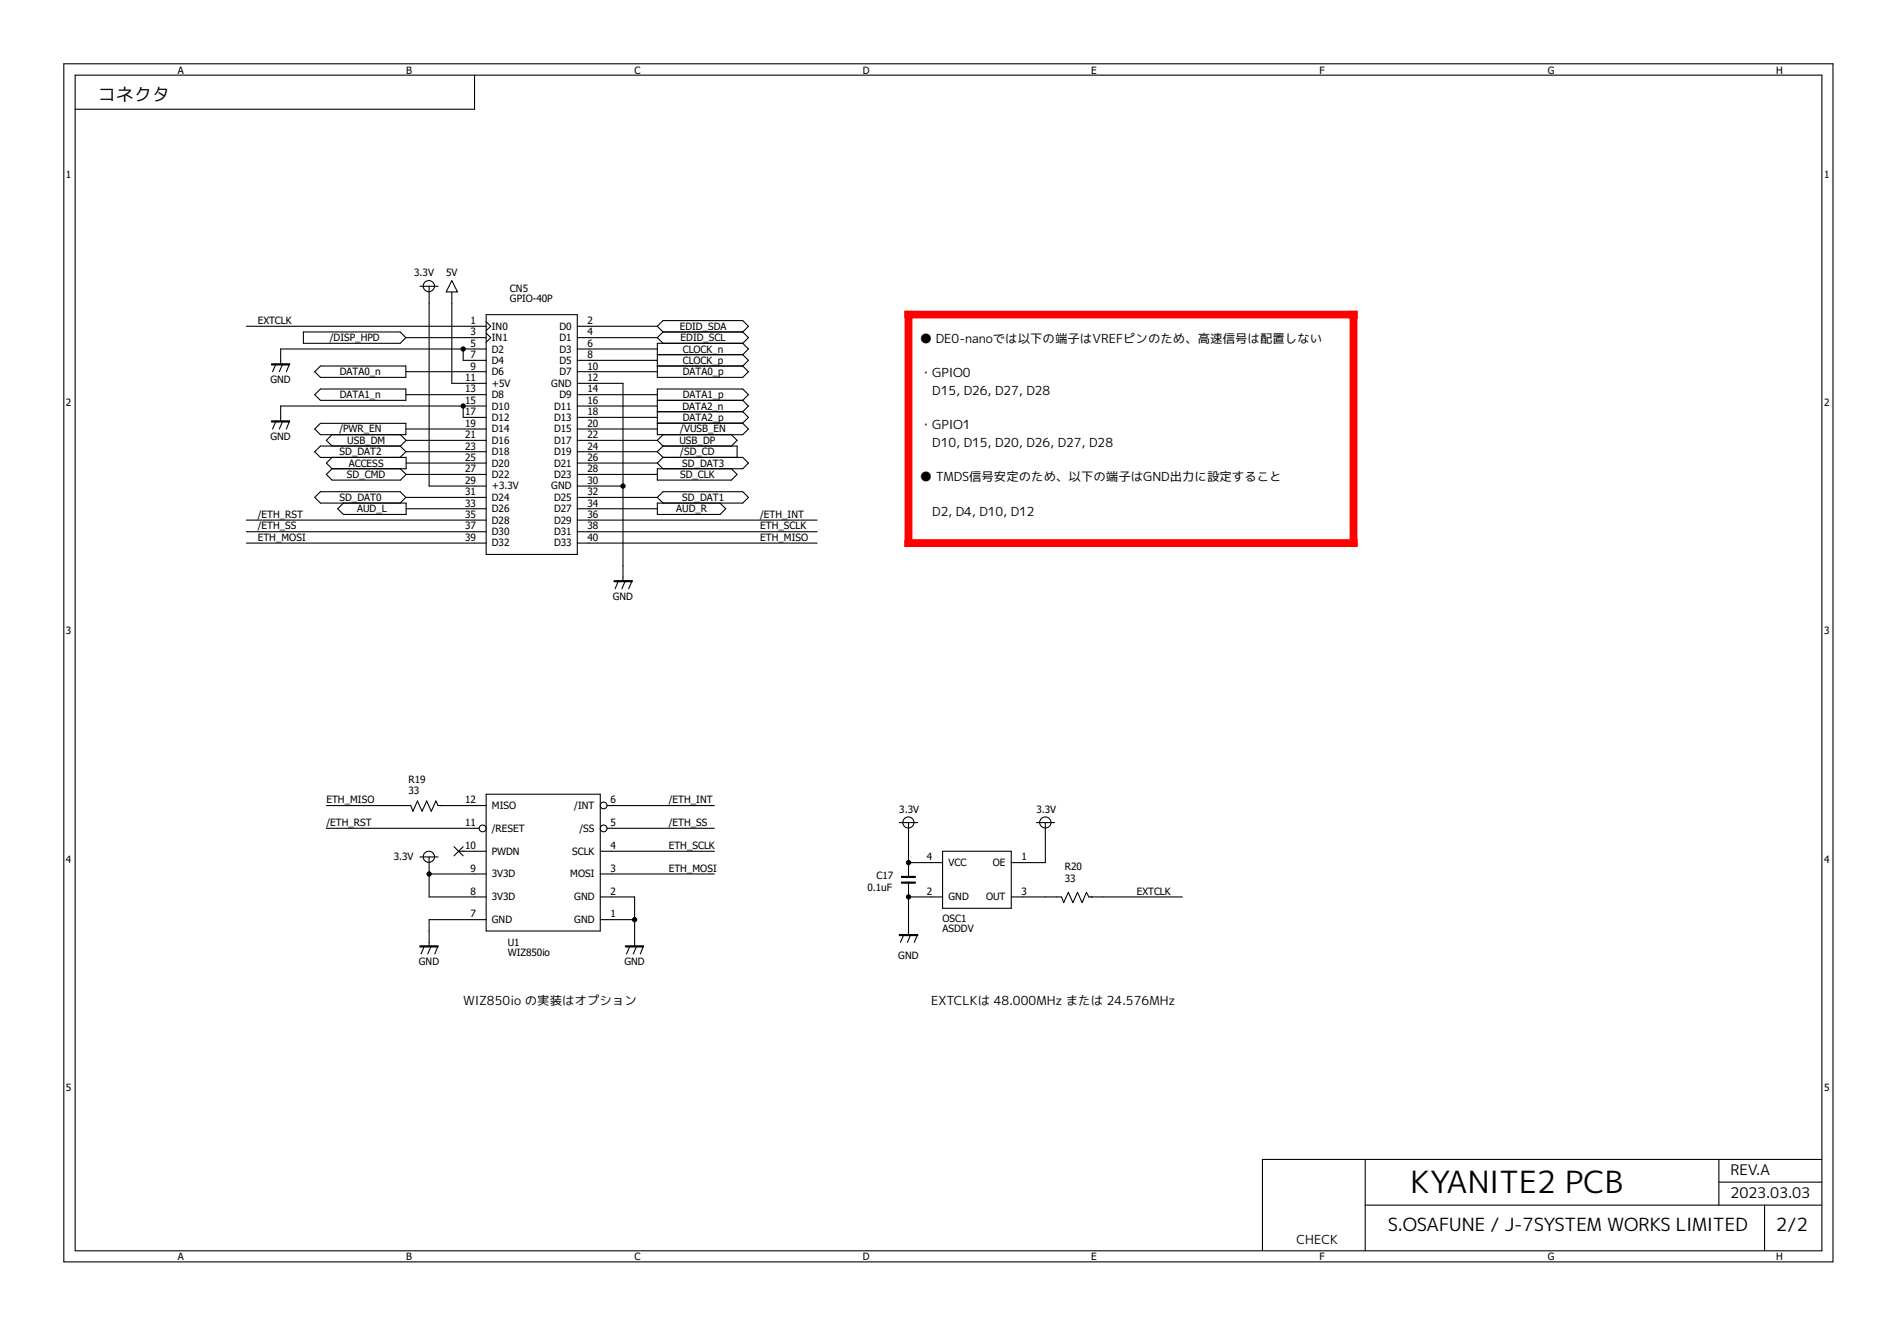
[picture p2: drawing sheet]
<svg xmlns="http://www.w3.org/2000/svg" width="297mm" height="210mm" viewBox="0 0 297 210" stroke-linecap="round" stroke-linejoin="round" font-family="sans-serif">
<g fill="none" stroke="#000" stroke-width=".17">
<path d="M10 10h277v187.6h-277zM11.8 11.8h273.4v184.1h-273.4zM74.3 11.8v5.3h-62.5M38.6 51.1h37.5M43.2 57l-.5 1.2M44.3 57l-.6 1.2M45.3 57l-.5 1.2M47.5 52h15.2l.8 .9-.8 .9h-15.2zM49.3 58.2l.9-.9h13.3v1.8h-13.3zM63.6 52.9h12.5M63.6 58.2h12.5M65.7 44.8h2.9"/>
<path d="M67.2 44.8v31.3h8.9M70.7 43.9l.9 1.8h-1.8zM70.7 45.7v14.3h5.4M72.5 54.7v1.7h3.6M76.1 54.7h-32.2v2.3M76.1 50.4l.7 .7-.7 .7M76.1 52.2l.7 .7-.7 .7M76.1 49.3h14.3v37.5h-14.3zM90.4 51.1h12.5M90.4 52.9h12.5M90.4 54.7h12.5M90.4 56.4h12.5"/>
<path d="M90.4 58.2h12.5M102.9 51.1l.9-.9h12.5l.9 .9-.9 .9M102.9 51.1l.9 .9M102.9 55.5h13.4M102.9 57.3h13.4M102.9 52.9l.9 .9M103.8 52h12.5M103.8 52l-.9 .9M116.3 53.8h-13.4v5.3h13.4l.9-.9-.9-.9M116.3 55.5l.9 .9-.9 .9M116.3 52l.9 .9-.9 .9M116.3 53.8l.9 .9-.9 .8"/>
<path d="M43.2 65.9l-.5 1.3M44.3 65.9l-.6 1.3M45.3 65.9l-.5 1.3M49.3 67.2l.9-.9h13.3v1.8h-13.3zM50.2 60.9h13.3v1.8h-13.3l-.9-.9zM52 73.4l-.9 .9 .9 .9h10.7l.9-.9M52 68.1l-.9 .9 .9 .8M52 71.6l-.9 .9 .9 .9M53.8 78.8l-.9 .9 .9 .9h9.8v-1.8h-13.4l-.9-.9 .9-.9h12.5l.8 .9-.8 .9M62.7 69.8l.8 .9-.8 .9M62.7 68.1l.9 .9M62.7 73.4l.9 .9"/>
<path d="M63.6 61.8h12.5M63.6 67.2h12.5M63.6 69h12.5M63.6 70.7h12.5M63.6 72.5h12.5M63.6 74.3h12.5M63.6 77.9h12.5M63.6 79.7h12.5M63.6 69l-.9 .8h-12.5l-.9 .9 .9 .9h13.4v1.8h-11.6M72.5 63.6v1.8h3.6M76.1 63.6h-32.2v2.3M90.4 60h7.1v30.9"/>
<path d="M90.4 61.8h12.5M90.4 63.6h12.5M90.4 65.4h12.5M90.4 76.1h7.1M90.4 67.2h12.5M90.4 69h12.5M90.4 70.7h12.5M90.4 72.5h12.5M90.4 74.3h12.5M90.4 77.9h12.5M90.4 79.7h12.5M102.9 66.3h13.4l.9 .9-.9 .9h-13.4z"/>
<path d="M102.9 69l.9 .8M102.9 77.9l.9-.9h12.5l.9 .9-.9 .9h-13.4v1.8h9.8l.9-.9-.9-.9M102.9 72.5l.9 .9M102.9 70.7l.9 .9M102.9 77.9l.9 .9M102.9 62.7h13.4M102.9 64.5h13.4M103.8 68.1l-.9 .9M103.8 69.8h11.6v1.8M103.8 71.6h12.5l.9 .9-.9 .9h-13.4v1.8h11.6l.9-.9-.9-.9M103.8 71.6l-.9 .9M103.8 69.8l-.9 .9"/>
<path d="M114.5 68.1l.9 .9-.9 .8M116.3 62.7l.9-.9-.9-.9h-13.4v5.4h13.4l.9-.9-.9-.9M116.3 62.7l.9 .9-.9 .9M38.6 81.4h37.5M38.6 83.3h37.5M38.6 85h37.5M90.4 81.4h37.5M90.4 83.3h37.5M90.4 85h37.5M96.8 90.9l-.5 1.3M97.9 90.9l-.5 1.3M99 90.9l-.6 1.3"/>
<path d="M51.1 126.2h13.2l.3 .8 .8-1.6 .7 1.6 .7-1.6 .7 1.6 .7-1.6 .4 .8h7.5M51.1 129.7h23.9M65.7 134.2h2.9M67.2 134.2v6.3h8.9M67.2 136.9h8.9M71.1 132.6l1.4 1.4M71.8 133.3h4.3M72.5 132.6l-1.4 1.4M76.1 124.4h17.9v21.4h-17.9zM94 136.9h17.8M94 133.3h17.8M95 126.2h16.8"/>
<path d="M95 129.7h16.8M140.8 128.8h2.9M142.2 128.8v8.4M142.2 138.1v8.2M142.2 135.1h5.4M147.6 133.3h10.7v8.9h-10.7zM162.3 128.8h2.8M163.7 128.8v6.3h-5.4M66.5 148.1l-.6 1.3M67.5 148.1l-.5 1.3M68.6 148.1l-.5 1.3M76.1 144h-8.9v4.1"/>
<path d="M94 140.5h5.4v7.6M94 144h5.4M98.6 148.1l-.5 1.3M99.7 148.1l-.6 1.3M100.8 148.1l-.6 1.3M141.5 146.3l-.5 1.3M142.2 140.5h5.4M142.6 146.3l-.5 1.3M143.7 146.3l-.6 1.3M158.3 140.5h7.9l.3 .9 .8-1.7 .7 1.7 .7-1.7 .7 1.7 .7-1.7 .4 .8h14.6M213.7 181.6v14.2M213.7 188.7h71.5"/>
<path d="M269.1 181.6v7.1M269.1 185.1h16.1M276.3 188.7v7.1M285.2 181.6h-87.5v14.2"/>
<circle cx="67.1" cy="44.8" r=".88"/>
<circle cx="67.1" cy="134.2" r=".88"/>
<circle cx="75.6" cy="129.7" r=".54"/>
<circle cx="94.5" cy="126.1" r=".53"/>
<circle cx="94.5" cy="129.7" r=".53"/>
<circle cx="142.2" cy="128.8" r=".87"/>
<circle cx="163.7" cy="128.8" r=".88"/>
</g>
<path d="M142.2 49.3h69.7v35.7h-69.7z" fill="none" stroke="#f00" stroke-width="1.2"/>
<path d="M42.5 57h2.8v.2h-2.8zM42.5 65.9h2.8v.2h-2.8zM96.1 90.9h2.9v.2h-2.9zM141.1 137.2h2.2v.2h-2.2zM141.1 138.1h2.2v.2h-2.2zM65.7 148.1h2.9v.2h-2.9zM97.9 148.1h2.9v.2h-2.9zM140.8 146.3h2.9v.2h-2.9z" fill="#000" stroke="#000" stroke-width=".17"/>
<g fill="#000" stroke="#000" stroke-width=".16">
<circle cx="72.5" cy="54.7" r=".34"/>
<circle cx="72.5" cy="63.6" r=".34"/>
<circle cx="97.5" cy="76.1" r=".34"/>
<circle cx="67.2" cy="136.9" r=".34"/>
<circle cx="142.2" cy="135.1" r=".34"/>
<circle cx="99.4" cy="144" r=".34"/>
<circle cx="142.2" cy="140.5" r=".34"/>
</g>
<text font-size="4.8" x="220.9" y="186.9">KYANITE2 PCB</text>
<g font-size="2.8">
<text x="15.3" y="15.9">コネクタ</text>
<text x="217.3" y="192.8">S.OSAFUNE / J-7SYSTEM WORKS LIMITED</text>
<text x="278.1" y="192.8">2/2</text>
</g>
<g font-size="2.3">
<text x="270.9" y="184.1">REV.A</text>
<text x="270.9" y="187.7">2023.03.03</text>
</g>
<g font-size="1.9">
<text x="144" y="53.7">● DE0-nanoでは以下の端子はVREFピンのため、高速信号は配置しない</text>
<text x="144" y="59.1">・GPIO0</text>
<text x="146" y="61.8">D15, D26, D27, D28</text>
<text x="144" y="67.2">・GPIO1</text>
<text x="146" y="69.9">D10, D15, D20, D26, D27, D28</text>
<text x="144" y="75.4">● TMDS信号安定のため、以下の端子はGND出力に設定すること</text>
<text x="146" y="80.8">D2, D4, D10, D12</text>
<text x="72.5" y="157.4">WIZ850io の実装はオプション</text>
<text x="145.8" y="157.4">EXTCLKは 48.000MHz または 24.576MHz</text>
<text x="203" y="194.9">CHECK</text>
</g>
<g font-size="1.6">
<text x="27.9" y="11.6">A</text>
<text x="63.6" y="11.6">B</text>
<text x="99.4" y="11.6">C</text>
<text x="135.1" y="11.6">D</text>
<text x="170.8" y="11.6">E</text>
<text x="206.6" y="11.6">F</text>
<text x="242.3" y="11.6">G</text>
<text x="278.1" y="11.6">H</text>
<text x="10.3" y="27.9">1</text>
<text x="285.6" y="27.9">1</text>
<text x="64.9" y="43.2">3.3V</text>
<text x="69.8" y="43.2">5V</text>
<text x="79.8" y="47.3">GPIO-40P</text>
<text x="79.8" y="45.7">CN5</text>
<text x="40.3" y="50.7">EXTCLK</text>
<text x="51.6" y="53.4">/DISP_HPD</text>
<text x="73.7" y="50.7">1</text>
<text x="73.7" y="52.5">3</text>
<text x="77" y="51.6">IN0</text>
<text x="77" y="53.4">IN1</text>
<text x="87.6" y="51.6">D0</text>
<text x="87.6" y="53.4">D1</text>
<text x="92" y="50.7">2</text>
<text x="92" y="52.5">4</text>
<text x="106.4" y="51.6">EDID_SDA</text>
<text x="106.6" y="53.4">EDID_SCL</text>
<text x="53.2" y="58.8">DATA0_n</text>
<text x="72.8" y="59.6">11</text>
<text x="73.7" y="54.3">5</text>
<text x="73.7" y="56.1">7</text>
<text x="73.7" y="57.9">9</text>
<text x="77" y="55.2">D2</text>
<text x="77" y="57">D4</text>
<text x="77" y="58.8">D6</text>
<text x="87.6" y="55.2">D3</text>
<text x="87.6" y="57">D5</text>
<text x="87.6" y="58.8">D7</text>
<text x="92" y="59.6">12</text>
<text x="92" y="54.3">6</text>
<text x="92" y="56.1">8</text>
<text x="92" y="57.9">10</text>
<text x="106.9" y="57">CLOCK_p</text>
<text x="106.9" y="58.8">DATA0_p</text>
<text x="106.9" y="55.2">CLOCK_n</text>
<text x="10.3" y="63.6">2</text>
<text x="42.3" y="60">GND</text>
<text x="53.2" y="62.4">DATA1_n</text>
<text x="72.8" y="61.4">13</text>
<text x="72.8" y="63.2">15</text>
<text x="72.8" y="65">17</text>
<text x="77" y="62.4">D8</text>
<text x="77" y="64.1">D10</text>
<text x="77" y="65.9">D12</text>
<text x="77" y="60.5">+5V</text>
<text x="86.3" y="60.5">GND</text>
<text x="86.7" y="64.1">D11</text>
<text x="86.7" y="65.9">D13</text>
<text x="87.6" y="62.4">D9</text>
<text x="92" y="61.4">14</text>
<text x="92" y="63.2">16</text>
<text x="92" y="65">18</text>
<text x="106.8" y="64.1">DATA2_n</text>
<text x="106.9" y="62.4">DATA1_p</text>
<text x="106.9" y="65.9">DATA2_p</text>
<text x="285.6" y="63.6">2</text>
<text x="42.3" y="69">GND</text>
<text x="53.1" y="67.7">/PWR_EN</text>
<text x="53.2" y="71.3">SD_DAT2</text>
<text x="54.4" y="69.5">USB_DM</text>
<text x="72.8" y="66.8">19</text>
<text x="72.8" y="68.6">21</text>
<text x="72.8" y="70.4">23</text>
<text x="77" y="67.7">D14</text>
<text x="77" y="69.5">D16</text>
<text x="77" y="71.3">D18</text>
<text x="86.7" y="67.7">D15</text>
<text x="86.7" y="69.5">D17</text>
<text x="86.7" y="71.3">D19</text>
<text x="92" y="66.8">20</text>
<text x="92" y="68.6">22</text>
<text x="92" y="70.4">24</text>
<text x="106.4" y="69.5">USB_DP</text>
<text x="106.5" y="67.7">/VUSB_EN</text>
<text x="106.5" y="71.3">/SD_CD</text>
<text x="54.3" y="74.8">SD_CMD</text>
<text x="54.6" y="73.1">ACCESS</text>
<text x="72.8" y="75.7">29</text>
<text x="72.8" y="72.2">25</text>
<text x="72.8" y="74">27</text>
<text x="72.8" y="77.5">31</text>
<text x="77" y="76.6">+3.3V</text>
<text x="77" y="73.1">D20</text>
<text x="77" y="74.8">D22</text>
<text x="86.3" y="76.6">GND</text>
<text x="86.7" y="73.1">D21</text>
<text x="86.7" y="74.8">D23</text>
<text x="92" y="75.7">30</text>
<text x="92" y="72.2">26</text>
<text x="92" y="74">28</text>
<text x="92" y="77.5">32</text>
<text x="106.5" y="74.8">SD_CLK</text>
<text x="106.8" y="73.1">SD_DAT3</text>
<text x="40.3" y="81.1">/ETH_RST</text>
<text x="40.3" y="82.9">/ETH_SS</text>
<text x="53.2" y="78.4">SD_DAT0</text>
<text x="55.9" y="80.2">AUD_L</text>
<text x="72.8" y="79.3">33</text>
<text x="72.8" y="81.1">35</text>
<text x="72.8" y="82.9">37</text>
<text x="77" y="78.4">D24</text>
<text x="77" y="80.2">D26</text>
<text x="77" y="82">D28</text>
<text x="77" y="83.8">D30</text>
<text x="86.7" y="78.4">D25</text>
<text x="86.7" y="80.2">D27</text>
<text x="86.7" y="82">D29</text>
<text x="86.7" y="83.8">D31</text>
<text x="92" y="79.3">34</text>
<text x="92" y="81.1">36</text>
<text x="92" y="82.9">38</text>
<text x="105.9" y="80.2">AUD_R</text>
<text x="106.8" y="78.4">SD_DAT1</text>
<text x="119" y="81.1">/ETH_INT</text>
<text x="119" y="82.9">ETH_SCLK</text>
<text x="40.3" y="84.7">ETH_MOSI</text>
<text x="72.8" y="84.7">39</text>
<text x="77" y="85.6">D32</text>
<text x="86.7" y="85.6">D33</text>
<text x="92" y="84.7">40</text>
<text x="119" y="84.7">ETH_MISO</text>
<text x="95.9" y="94">GND</text>
<text x="10.3" y="99.4">3</text>
<text x="285.6" y="99.4">3</text>
<text x="51.1" y="125.8">ETH_MISO</text>
<text x="64" y="124.4">33</text>
<text x="64" y="122.6">R19</text>
<text x="72.8" y="125.8">12</text>
<text x="95.6" y="125.8">6</text>
<text x="104.7" y="125.8">/ETH_INT</text>
<text x="51.1" y="129.4">/ETH_RST</text>
<text x="72.8" y="129.4">11</text>
<text x="77" y="126.7">MISO</text>
<text x="77" y="130.3">/RESET</text>
<text x="89.9" y="126.7">/INT</text>
<text x="90.7" y="130.3">/SS</text>
<text x="95.6" y="129.4">5</text>
<text x="104.7" y="129.4">/ETH_SS</text>
<text x="140.8" y="127.4">3.3V</text>
<text x="162.3" y="127.4">3.3V</text>
<text x="10.3" y="135.1">4</text>
<text x="61.6" y="134.7">3.3V</text>
<text x="72.8" y="132.9">10</text>
<text x="73.7" y="136.5">9</text>
<text x="77" y="137.4">3V3D</text>
<text x="77" y="133.8">PWDN</text>
<text x="89.3" y="137.4">MOSI</text>
<text x="89.6" y="133.8">SCLK</text>
<text x="95.6" y="136.5">3</text>
<text x="95.6" y="132.9">4</text>
<text x="104.7" y="136.5">ETH_MOSI</text>
<text x="104.7" y="132.9">ETH_SCLK</text>
<text x="137.2" y="137.6">C17</text>
<text x="145.1" y="134.7">4</text>
<text x="148.5" y="135.6">VCC</text>
<text x="155.4" y="135.6">OE</text>
<text x="159.9" y="134.7">1</text>
<text x="166.7" y="136.3">R20</text>
<text x="285.6" y="135.1">4</text>
<text x="73.7" y="143.7">7</text>
<text x="73.7" y="140.1">8</text>
<text x="77" y="141">3V3D</text>
<text x="89.9" y="141">GND</text>
<text x="95.6" y="143.7">1</text>
<text x="95.6" y="140.1">2</text>
<text x="135.8" y="139.5">0.1uF</text>
<text x="145.1" y="140.1">2</text>
<text x="148.5" y="141">GND</text>
<text x="154.4" y="141">OUT</text>
<text x="159.9" y="140.1">3</text>
<text x="166.7" y="138.1">33</text>
<text x="178" y="140.1">EXTCLK</text>
<text x="77" y="144.6">GND</text>
<text x="79.5" y="149.7">WIZ850io</text>
<text x="79.5" y="148.1">U1</text>
<text x="89.9" y="144.6">GND</text>
<text x="147.6" y="146">ASDDV</text>
<text x="147.6" y="144.4">OSC1</text>
<text x="65.6" y="151.2">GND</text>
<text x="97.7" y="151.2">GND</text>
<text x="140.6" y="150.1">GND</text>
<text x="10.3" y="170.8">5</text>
<text x="285.6" y="170.8">5</text>
<text x="27.9" y="197.3">A</text>
<text x="63.6" y="197.3">B</text>
<text x="99.4" y="197.3">C</text>
<text x="135.1" y="197.3">D</text>
<text x="170.8" y="197.3">E</text>
<text x="206.6" y="197.3">F</text>
<text x="242.3" y="197.3">G</text>
<text x="278.1" y="197.3">H</text>
</g>
</svg>
